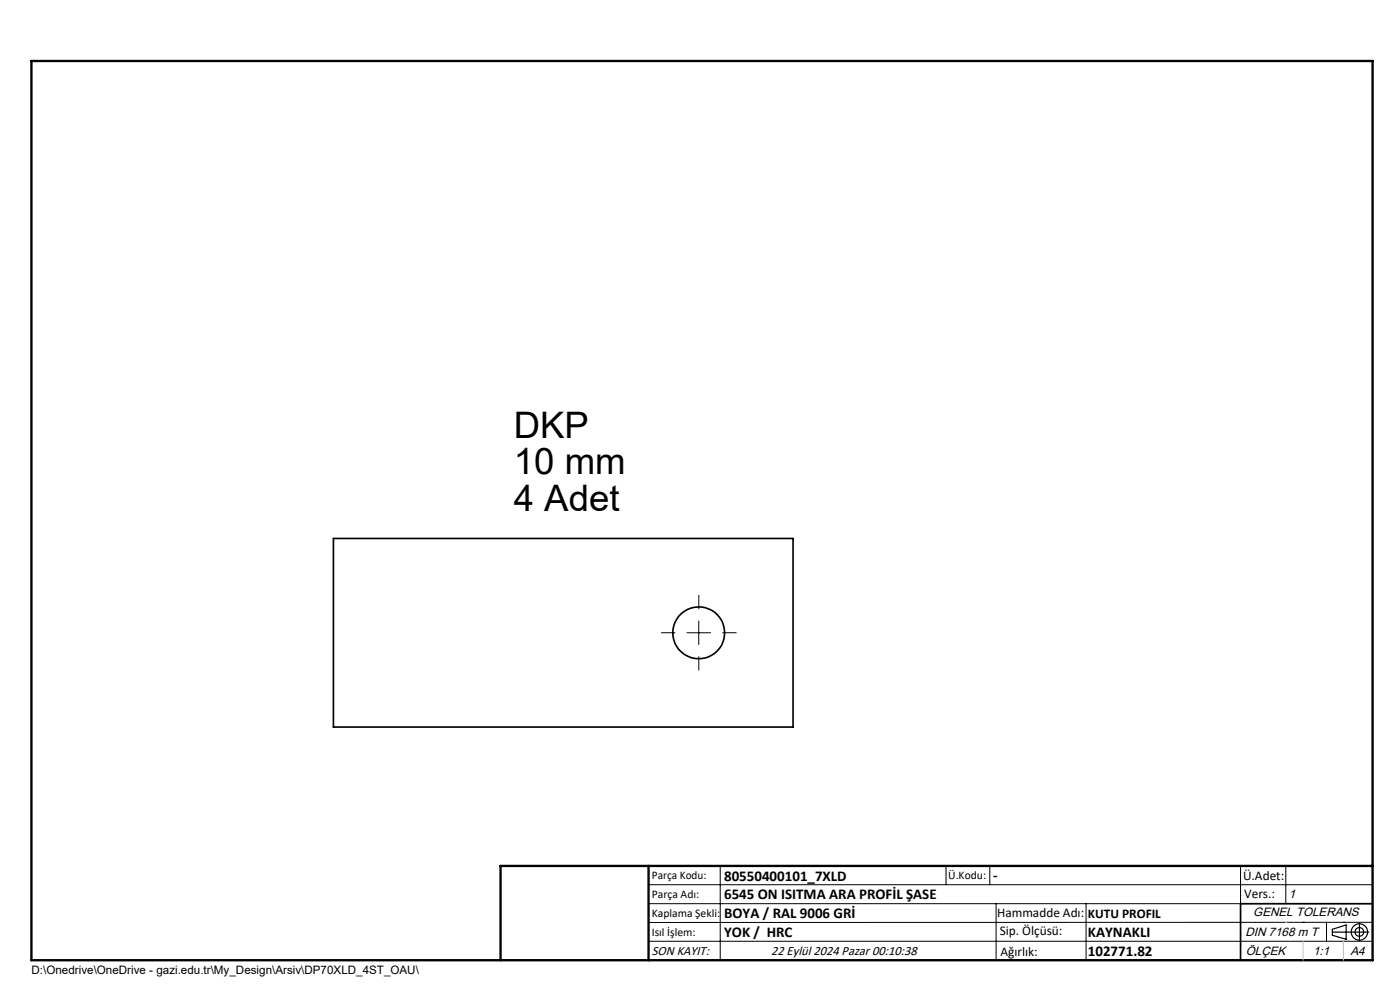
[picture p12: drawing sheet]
<svg xmlns="http://www.w3.org/2000/svg" width="297mm" height="210mm" viewBox="0 0 297 210" stroke-linecap="round" stroke-linejoin="round" font-family="sans-serif">
<g fill="none" stroke="#000" stroke-width=".35">
<path d="M70.7 114.2h97.5v40h-97.5zM291.2 191.7h-28v12"/>
<circle cx="148.2" cy="134.2" r="5.5"/>
</g>
<g fill="none" stroke="#000" stroke-width=".25">
<path d="M282.6 197.7h7.8M282.6 197.1l3-.9v3l-3-.8zM288.4 195.8v3.8M106.2 203.7h185"/>
<circle cx="288.4" cy="197.7" r="1.74"/>
<circle cx="288.4" cy="197.7" r=".93"/>
</g>
<path d="M143.3 134.2h-3M148.3 129.2v-3M148.3 139.2v3M153.3 134.2h3" fill="none" stroke="#000" stroke-width=".21" stroke-dasharray="15.2 1.3 1.3 1.3" stroke-linecap="butt"/>
<g fill="none" stroke="#000" stroke-width=".21">
<path d="M145.7 134.2h5M148.2 131.7v5M137.6 187.7h153.6M137.6 191.7h153.6M137.6 199.7h153.6M152.8 183.7v20M200.7 183.7v4M210 183.7v4M211.3 191.7v12M230.4 191.7v12M263.2 183.7v20M272.8 183.7v8"/>
<path d="M276.4 195.6h.1M281.4 195.6v4.1M285 195.6h.1M291.2 195.6l-153.6 .1"/>
</g>
<path d="M6.7 12.9h284.5v190.8h-284.5zM137.6 183.7v20M291.2 183.7h-185v20" fill="none" stroke="#000" stroke-width=".5"/>
<path d="M276.4 199.7v4M285 199.7v4" fill="none" stroke="#c0c0c0" stroke-width=".21"/>
<path d="M272.8 195.6h.1" fill="none" stroke="#c0c0c0" stroke-width=".25"/>
<g font-size="7.8">
<text x="109" y="92.9">DKP</text>
<text x="109" y="100.6">10 mm</text>
<text x="109" y="108.4">4 Adet</text>
</g>
<g font-size="3.2">
<text x="153.6" y="186.8">80550400101_7XLD</text>
<text x="153.6" y="190.8">6545 ON ISITMA ARA PROFİL ŞASE</text>
<text x="210.7" y="186.6">-</text>
<text x="153.6" y="194.8">BOYA / RAL 9006 GRİ</text>
<text x="153.6" y="198.8">YOK / HRC</text>
<text x="230.8" y="198.7">KAYNAKLI</text>
<text x="230.8" y="202.8">102771.82</text>
</g>
<g font-size="2.8">
<text x="263.7" y="186.7">Ü.Adet:</text>
<text x="263.9" y="190.5">Vers.:</text>
<text x="211.5" y="194.5">Hammadde Adı:</text>
<text x="230.8" y="194.7">KUTU PROFIL</text>
<text x="138.3" y="202.6">SON KAYIT:</text>
<text x="163.6" y="202.6">22 Eylül 2024 Pazar 00:10:38</text>
<text x="212.1" y="198.4">Sip. Ölçüsü:</text>
<text x="212.2" y="202.7">Ağırlık:</text>
</g>
<g font-size="2.6">
<text x="273.4" y="190.4">1</text>
<text x="265.9" y="194.4">GENEL TOLERANS</text>
<text x="264.2" y="198.5">DIN 7168 m T</text>
<text x="264.3" y="202.6">ÖLÇEK</text>
<text x="278.5" y="202.6">1:1</text>
<text x="286.5" y="202.6">A4</text>
</g>
<g font-size="2.5">
<text x="138.3" y="186.4">Parça Kodu:</text>
<text x="138.3" y="190.5">Parça Adı:</text>
<text x="201.2" y="186.5">Ü.Kodu:</text>
<text x="138.3" y="194.5">Kaplama Şekli:</text>
<text x="138.3" y="198.6">Isıl İşlem:</text>
<text x="6.7" y="206.7">D:\Onedrive\OneDrive - gazi.edu.tr\My_Design\Arsiv\DP70XLD_4ST_OAU\</text>
</g>
</svg>
